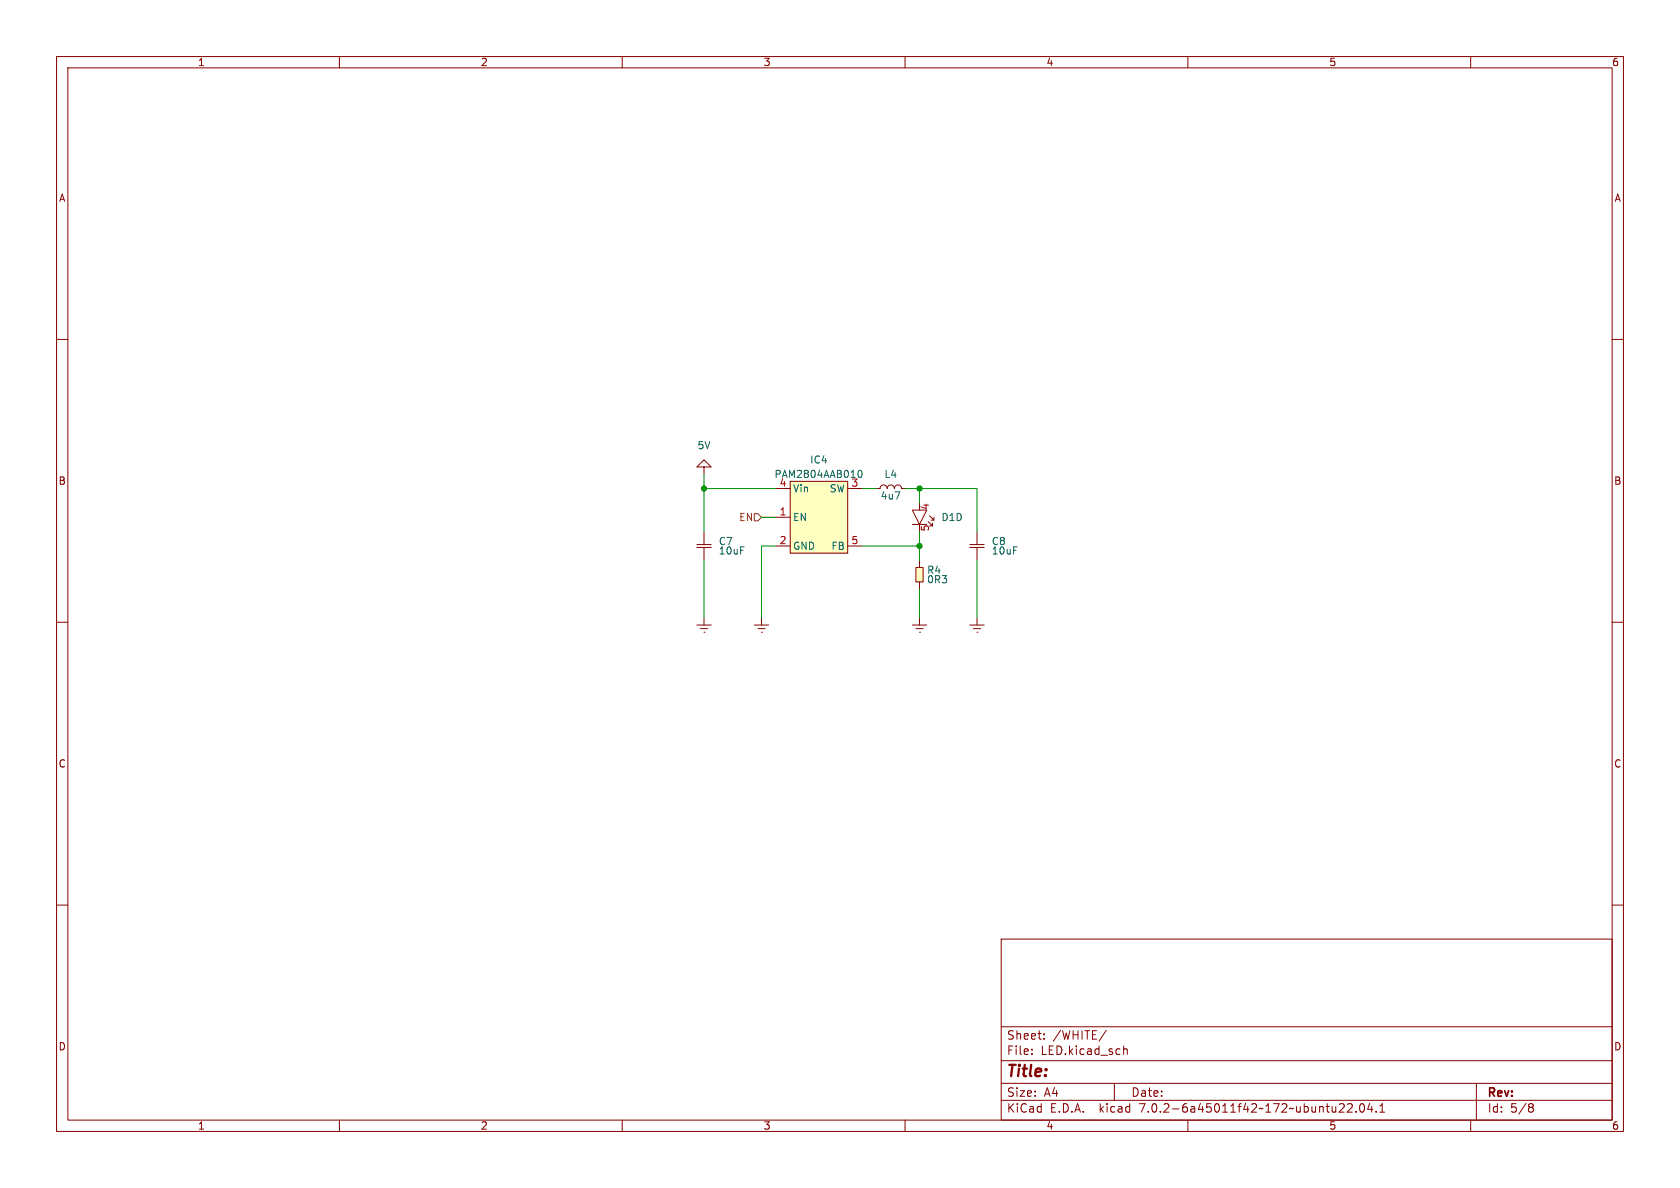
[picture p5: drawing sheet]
<svg xmlns="http://www.w3.org/2000/svg" width="297mm" height="210mm" viewBox="0 0 297 210" stroke-linecap="round" stroke-linejoin="round" font-family="sans-serif">
<g fill="none" stroke="#840000" stroke-width=".18">
<path d="M10 10h277v190h-277zM12 12h273v186h-273zM60 10v2M110 10v2M160 10v2M210 10v2M260 10v2M10 60h2M285 60h2M123.2 96.8h2.5M123.2 96.3h2.5M124.5 82.6h1.2l-1.2-1.3-1.3 1.3h1.3v1.2"/>
<path d="M124.5 94v2.3M124.5 96.7v2.4M137.2 86.4h2.5M137.2 91.4h2.5M137.2 96.5h2.5M139.7 85.1h10.2v12.7h-10.2zM149.9 86.4h2.5M149.9 96.5h2.5M154.9 86.4h.7a.64 .64 0 0 1 .6-.7 .64 .64 0 0 1 .6 .7 .64 .64 0 0 1 .7-.7 .64 .64 0 0 1 .6 .7 .64 .64 0 0 1 .6-.7 .64 .64 0 0 1 .7 .7h.6M161.3 90.2h2.5l-1.2 2.5zM161.3 92.7h2.5M162.6 88.9v1.3"/>
<path d="M162.6 92.7v1.3M162.6 99.1v1.2M164.1 92.2l.7 .8v-.5M164.3 91.2l.8 .7v-.5M164.6 91.9h.5M171.4 96.8h2.6M171.4 96.3h2.6M172.7 94v2.3M172.7 96.7v2.4M10 110h2M123.2 110.5h2.5M123.8 111.1h1.3"/>
<path d="M124.5 111.8h.1M124.5 109.2v1.3M133.3 110.5h2.6M134 111.1h1.3M134.6 111.8h.1M134.6 109.2v1.3M161.3 110.5h2.5M161.9 100.3h1.3v2.6h-1.3zM161.9 111.1h1.3M162.6 111.8h.1M162.6 102.9v1.2M162.6 109.2v1.3"/>
<path d="M171.4 110.5h2.6M172.1 111.1h1.3M172.7 111.8h.1M172.7 109.2v1.3M285 110h2M10 160h2M285 160h2M177 166h108v32h-108zM60 198v2M110 198v2M160 198v2M177 194.5h108"/>
<path d="M177 191.5h108M177 187.5h108M177 181.5h108M182.4 186.3v.1M182.4 185.5v.1M184.6 183.6v.1M184.6 182.8v.1M195.6 182.1l-1.3 2M197 191.5v3M198.6 184.9v1.5M198.6 185.5l.3-.1 .3 .1 .1 .9M210 198v2"/>
<path d="M237.5 195.2l.1 .2v.3l-.9 .9h.9M238.2 195.2l.6-.1 .2 .1 .1 .3-1 1.1h1M239.7 196.5v.1M240.5 195.2l.2-.1a.81 .81 0 0 1 .6 .6 .81 .81 0 0 1-.3 .8l-.1 .1a.81 .81 0 0 1-.4-1.4zM242.1 195l-.3 1.1h.9M242.5 195.6v1M243.3 196.5v.1M243.9 196.6h.9M243.9 195.5l.5-.4v1.5M260 198v2M261 191.5v6.5M270.5 195.1l.4 .1 .2 .2-.3 .3"/>
<path d="M270.5 195.7h.3M270.8 195.7l.2 .2 .1 .4-.2 .2-.4 .1"/>
</g>
<g fill="#ffffc2" stroke="#ffffc2" stroke-width=".18">
<path d="M161.9 100.3h1.3v2.6h-1.3z"/>
<path d="M139.7 85.1h10.2v12.7h-10.2z"/>
</g>
<path d="M151.8 84.3a.69 .69 0 0 1 .3-1.2 .72 .72 0 0 1-.1 1.3" fill="none" stroke="#006464" stroke-width=".18"/>
<path d="M133.3 90.8h.7l.6 .6-.6 .7h-.7z" fill="none" stroke="#725600" stroke-width=".18"/>
<path d="M124.5 86.4h12.7M124.5 83.8v10.2M124.5 99.1v10.1M134.6 91.4h2.6M137.2 96.5h-2.6v12.7M152.4 86.4h2.5M152.4 96.5h10.2M160 86.4h12.7v7.6M162.6 86.4v2.5M162.6 94v5.1M172.7 99.1v10.1M162.6 104.1v5.1" fill="none" stroke="#009600" stroke-width=".18"/>
<g fill="#009600" stroke="#009600" stroke-width=".18">
<circle cx="162.6" cy="86.4" r=".46"/>
<circle cx="124.5" cy="86.4" r=".46"/>
<circle cx="162.6" cy="96.5" r=".46"/>
</g>
<text font-size="2.8" fill="#840000" x="178" y="190.8">Title:</text>
<g font-size="2.1" fill="#840000">
<text x="178" y="183.9">Sheet:</text>
<text x="186.2" y="183.9">/WHITE/</text>
<text x="178" y="186.6">File:</text>
<text x="184" y="186.6">LED.kicad_sch</text>
<text x="178" y="196.8">KiCad</text>
<text x="178" y="194">Size:</text>
<text x="184.6" y="194">A4</text>
<text x="185.7" y="196.8">E.D.A.</text>
<text x="194.4" y="196.8">kicad</text>
<text x="200" y="194">Date:</text>
<text x="201.5" y="196.8">7.0.2-6a45011f42~172~ubuntu22.04.1</text>
<text x="263" y="194.2">Rev:</text>
<text x="263" y="196.8">Id:</text>
<text x="267" y="196.8">5/8</text>
</g>
<g font-size="1.8" fill="#840000">
<text x="35" y="11.8">1</text>
<text x="85" y="11.8">2</text>
<text x="135" y="11.8">3</text>
<text x="185" y="11.8">4</text>
<text x="235" y="11.8">5</text>
<text x="285" y="11.8">6</text>
<text x="10.4" y="35.8">A</text>
<text x="285.4" y="35.8">A</text>
<text x="10.3" y="85.8">B</text>
<text x="285.3" y="85.8">B</text>
<text x="10.3" y="135.8">C</text>
<text x="285.3" y="135.8">C</text>
<text x="10.3" y="185.8">D</text>
<text x="285.3" y="185.8">D</text>
<text x="35" y="199.8">1</text>
<text x="85" y="199.8">2</text>
<text x="135" y="199.8">3</text>
<text x="185" y="199.8">4</text>
<text x="235" y="199.8">5</text>
<text x="285" y="199.8">6</text>
</g>
<g font-size="1.8" fill="#006464">
<text x="123.2" y="79.6">5V</text>
<text x="143.2" y="82.1">IC4</text>
<text x="136.9" y="84.6">PAM2804AAB010</text>
<text x="140.2" y="87.2">Vin</text>
<text x="146.6" y="87.2">SW</text>
<text x="150.5" y="86.1">3</text>
<text x="155.6" y="88.5">4u7</text>
<text x="156.3" y="84.6">L4</text>
<text x="140.2" y="92.3">EN</text>
<text x="166.4" y="92.3">D1D</text>
<text x="127" y="96.5">C7</text>
<text x="127" y="98.2">10uF</text>
<text x="140.2" y="97.3">GND</text>
<text x="146.9" y="97.3">FB</text>
<text x="163.8" y="101.6">R4</text>
<text x="175.3" y="96.5">C8</text>
<text x="175.3" y="98.2">10uF</text>
<text x="163.8" y="103.3">0R3</text>
</g>
<g font-size="1.8" fill="#a90000">
<text x="137.8" y="86.1">4</text>
<text x="137.8" y="91.2">1</text>
<text x="164.5" y="94" transform="rotate(-90 164.5 94)">5</text>
<text x="164.5" y="90.2" transform="rotate(-90 164.5 90.2)">4</text>
<text x="137.8" y="96.3">2</text>
<text x="150.5" y="96.3">5</text>
</g>
<text font-size="1.8" fill="#725600" x="130.6" y="92.3">EN</text>
</svg>
